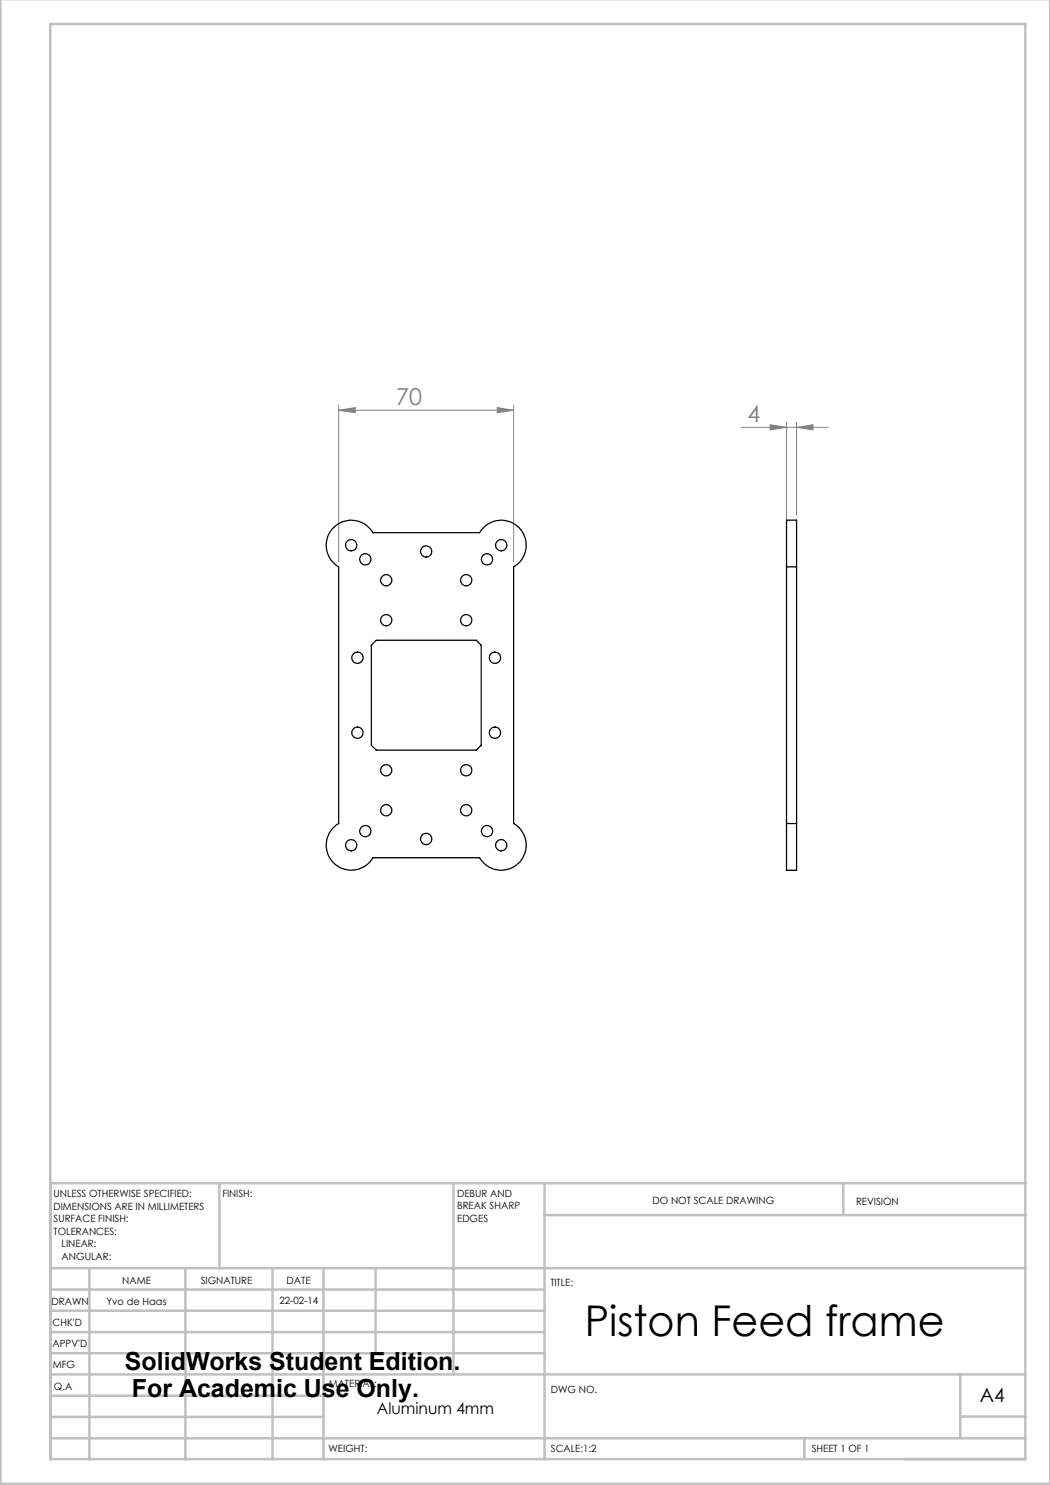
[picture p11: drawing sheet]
<svg xmlns="http://www.w3.org/2000/svg" width="210mm" height="297mm" viewBox="0 0 210 297" stroke-linecap="round" stroke-linejoin="round" font-family="sans-serif">
<path d="M67.7 82.1l3.3-.6v1zM67.7 81v31.4M67.7 82.1h35M99.4 81.5l3.3 .6-3.3 .4zM102.7 81v31.4M148.2 85.5h17.5M154 84.9l3.3 .6-3.3 .5zM157.3 84.5v22.4M159.3 85.5l3.3-.6v1.1zM159.3 84.5v18.5" fill="none" stroke="#808080" stroke-width=".2"/>
<g fill="none" stroke="#c0c0c0" stroke-width=".5">
<path d="M.1 -.1v296.9h209.9v-296.9M10.1 4.8h195v287h-195zM43.9 236.6v17M90.7 236.6v38.3M108.9 236.6v55.3M168.7 236.6v6.3M205.1 236.6h-195v55.3M10.1 253.6h195M10.1 257.9h98.8M17.9 253.6v38.3M37.1 253.6v38.3M54.5 253.6v38.3"/>
<path d="M64.7 253.6v38.3M75.1 253.6v17M108.9 243h96.2M10.1 270.6h98.8M10.1 266.4h98.8M10.1 262.1h98.8M10.1 279.1h54.6M10.1 274.9h195M192.1 274.8v12.7M10.1 287.7h195M10.1 283.4h54.6M160.9 287.5v4.3"/>
<path d="M192.1 283.3h13"/>
</g>
<path d="M67.7 82.1l3.3-.6v1zM99.4 81.5l3.3 .6-3.3 .4zM154 84.9l3.3 .6-3.3 .5zM159.3 85.5l3.3-.6v1.1z" fill="#808080"/>
<g fill="none" stroke="#000" stroke-width=".25">
<path d="M66.7 105.5a5 5 0 0 1 7.9 1h21.3a5 5 0 0 1 7.9-1 5 5 0 0 1-1.1 7.9v51.3a5 5 0 0 1 1.1 7.9 5 5 0 0 1-7.9-1h-21.3a5 5 0 0 1-7.9 1 5 5 0 0 1 1-7.9v-51.3a5 5 0 0 1-1-7.9zM157.3 113.4v-9.4h2v9.4M157.3 113.4h2M157.3 113.4v51.3M159.3 113.4v51.3M74.3 129l.9-.9h20.1l.9 .9v20l-.9 1h-20.1l-.9-1zM157.3 164.7v9.4h2v-9.4M157.3 164.7h2"/>
<circle cx="70.2" cy="109" r="1.13"/>
<circle cx="73.1" cy="111.9" r="1.13"/>
<circle cx="77.2" cy="116" r="1.11"/>
<circle cx="85.2" cy="110.3" r="1.12"/>
<circle cx="93.2" cy="116" r="1.12"/>
<circle cx="97.4" cy="111.9" r="1.13"/>
<circle cx="100.2" cy="109" r="1.12"/>
<circle cx="71.5" cy="131.5" r="1.12"/>
<circle cx="77.2" cy="124" r="1.12"/>
<circle cx="93.2" cy="124" r="1.13"/>
<circle cx="99" cy="131.5" r="1.13"/>
<circle cx="71.5" cy="146.5" r="1.12"/>
<circle cx="77.2" cy="154" r="1.12"/>
<circle cx="93.2" cy="154.1" r="1.13"/>
<circle cx="99" cy="146.5" r="1.13"/>
<circle cx="70.2" cy="169" r="1.13"/>
<circle cx="73.1" cy="166.2" r="1.13"/>
<circle cx="77.2" cy="162" r="1.11"/>
<circle cx="85.2" cy="167.8" r="1.12"/>
<circle cx="93.2" cy="162.1" r="1.12"/>
<circle cx="97.4" cy="166.2" r="1.13"/>
<circle cx="100.2" cy="169.1" r="1.12"/>
</g>
<text font-size="8.5" x="116.9" y="267.2">Piston Feed frame</text>
<g font-size="5">
<text x="25" y="273.9">SolidWorks Student Edition.</text>
<text x="26.4" y="279.4">For Academic Use Only.</text>
</g>
<g font-size="4.7" fill="#808080">
<text x="79.3" y="81">70</text>
<text x="149.5" y="84.4">4</text>
</g>
<text font-size="3.9" x="196" y="280.4">A4</text>
<text font-size="3.2" x="75.4" y="282.8">Aluminum 4mm</text>
<g font-size="2">
<text x="10.7" y="239.5">UNLESS OTHERWISE SPECIFIED:</text>
<text x="44.5" y="239.5">FINISH:</text>
<text x="91.4" y="239.4">DEBUR AND</text>
<text x="10.7" y="242">DIMENSIONS ARE IN MILLIMETERS</text>
<text x="10.7" y="244.5">SURFACE FINISH:</text>
<text x="91.4" y="241.9">BREAK SHARP</text>
<text x="91.4" y="244.4">EDGES</text>
<text x="130.5" y="240.8">DO NOT SCALE DRAWING</text>
<text x="171.2" y="241">REVISION</text>
<text x="10.7" y="247">TOLERANCES:</text>
<text x="12.3" y="249.5">LINEAR:</text>
<text x="12.3" y="252">ANGULAR:</text>
<text x="24.4" y="256.9">NAME</text>
<text x="40.1" y="256.8">SIGNATURE</text>
<text x="57.3" y="256.8">DATE</text>
<text x="110.1" y="257.1">TITLE:</text>
<text x="10.3" y="260.9">DRAWN</text>
<text x="21.3" y="261">Yvo de Haas</text>
<text x="55.9" y="260.8">22-02-14</text>
<text x="10.5" y="269.3">APPV'D</text>
<text x="10.5" y="265.2">CHK'D</text>
<text x="10.6" y="273.6">MFG</text>
<text x="10.8" y="278">Q.A</text>
<text x="65.8" y="277.4">MATERIAL:</text>
<text x="110.2" y="278.5">DWG NO.</text>
<text x="65.7" y="290.4">WEIGHT:</text>
<text x="110.2" y="290.5">SCALE:1:2</text>
<text x="162.4" y="290.4">SHEET 1 OF 1</text>
</g>
</svg>
